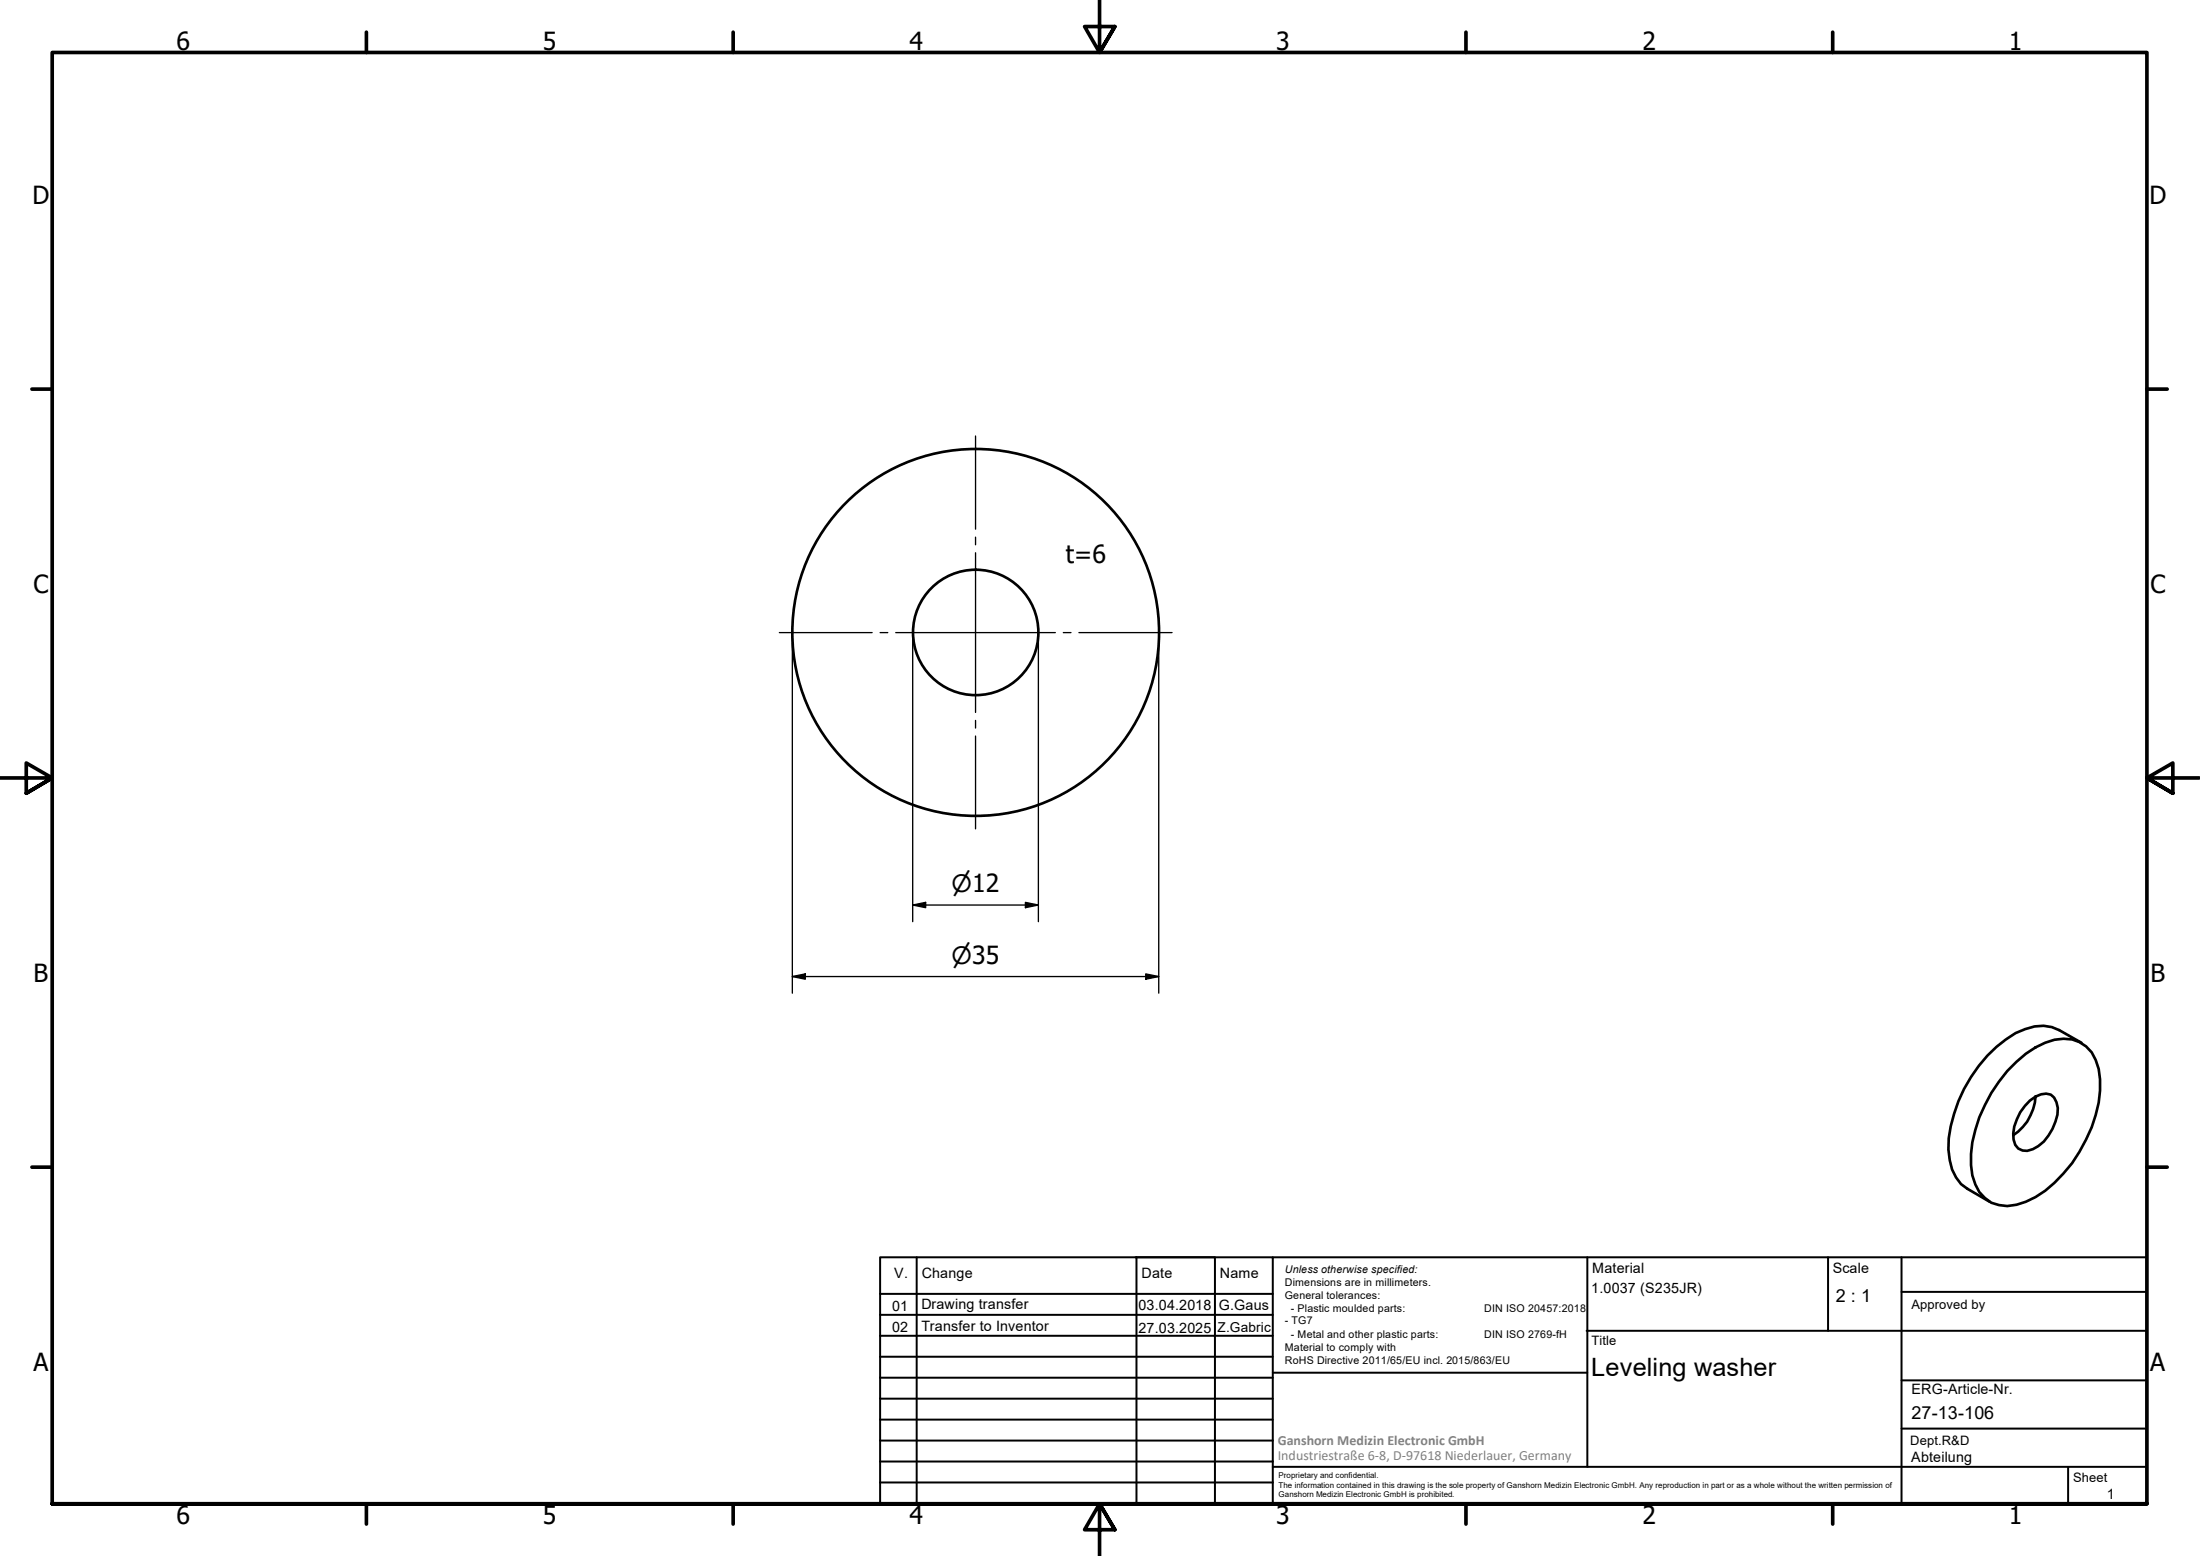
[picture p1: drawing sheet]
<svg xmlns="http://www.w3.org/2000/svg" width="420mm" height="297mm" viewBox="0 0 420 297" stroke-linecap="round" stroke-linejoin="round" font-family="sans-serif">
<!-- layer: Visible (ISO) -->
<g fill="none" stroke="#000" stroke-width=".51">
<path d="M397.5 199.1l-4.2-2.5a7.5 7.5 0 0 0-6.5-.1 20.4 20.4 0 0 0-8.9 7 27.1 27.1 0 0 0-5.8 15.9 9.7 9.7 0 0 0 2.4 6.6l1.2 .9 4.3 2.5M385.1 202.7a16.1 16.1 0 0 1 7.3-4.2 6.5 6.5 0 0 1 7.8 3.9 15.6 15.6 0 0 1 0 10.4 27 27 0 0 1-11.5 15.7 10 10 0 0 1-6.9 1.5 6.8 6.8 0 0 1-5.1-5.6 21.3 21.3 0 0 1 2.4-13.5 28.1 28.1 0 0 1 6-8.2zM387.7 210.1a4 4 0 0 1 4-1.1 4.1 4.1 0 0 1 .9 5.1 7.7 7.7 0 0 1-5.4 5.6 2.27 2.27 0 0 1-2.6-2.2 9.3 9.3 0 0 1 3.1-7.4zM388.7 209.3a9.7 9.7 0 0 1-4.2 7.4"/>
<circle cx="186.3" cy="120.7" r="12"/>
<circle cx="186.3" cy="120.7" r="35"/>
</g>
<!-- layer: Border (ISO) -->
<g fill="none" stroke="#000" stroke-width=".7">
<path d="M70 6.1v3.9M140 6.1v3.9M210 0v10l-2.9-4.9h5.8l-2.9 4.9 2.9-4.9M280 6.1v3.9M350 6.1v3.9M6.1 74.3h3.9M410 74.3h3.9M0 148.5h10l-5-2.8v5.7l5-2.9-5 2.9M420 148.5h-10l5-2.8v5.7l-5-2.9 5 2.9M6.1 222.8h3.9M410 222.8h3.9M10 287.1v-277.1h400v277.1h-400h400"/>
<path d="M70 287.1v3.8M140 287.1v3.8M212.9 292l-2.9-4.9 2.9 4.9h-5.8l2.9-4.9v9.9M280 287.1v3.8M350 287.1v3.8"/>
</g>
<!-- layer: TitleBlock -->
<g fill="none" stroke="#000" stroke-width=".38">
<path d="M168.1 251h75M168.1 247h75M168.1 255h75M168.1 259h75M175.1 240v47M216.9 240h15M217 240v47M232 240v47M243.1 240.1v46.9h-75v-47h241.9v47.1h-167M303 254h107M303.1 240v40M349.1 240v14"/>
<path d="M363.2 240v47.1M363.2 246.6h46.8M168.1 271h75M168.1 263h75M168.1 267h75M168.1 275h75M168.1 279h75M243.1 262.1h60M363.2 272.7h46.8M363.2 263.5h46.8M168.1 283h75M216.9 287h15"/>
<path d="M243.1 280h166.9M395 280.1v7"/>
</g>
<!-- layer: Dimension (ISO) -->
<path d="M151.3 120.9v68.7M174.3 120.9v55M198.3 120.9v55M221.3 120.9v68.7M174.3 172.8l2.5-.5v1zM174.3 172.8h24M195.8 172.3l2.5 .5-2.5 .5zM151.3 186.4l2.5-.5v1zM151.3 186.4h70M218.8 185.9l2.5 .5-2.5 .5z" fill="none" stroke="#000" stroke-width=".25"/>
<path d="M174.3 172.8l2.5-.5v1zM195.8 172.3l2.5 .5-2.5 .5zM151.3 186.4l2.5-.5v1zM218.8 185.9l2.5 .5-2.5 .5z" fill="#000"/>
<!-- layer: Center Mark (ISO) -->
<path d="M186.3 83.2v17.8M186.3 102.5v1.5M186.3 105.5v30.5M148.8 120.8h17.8M168.1 120.8h1.4M171.1 120.8h30.4M186.3 137.5v1.5M203.1 120.8h1.4M206.1 120.8h17.7M186.3 140.5v17.7" fill="none" stroke="#000" stroke-width=".25"/>
<g font-size="4.8">
<text x="33.7" y="9.6">6</text>
<text x="103.7" y="9.6">5</text>
<text x="173.7" y="9.6">4</text>
<text x="243.7" y="9.6">3</text>
<text x="313.7" y="9.6">2</text>
<text x="383.7" y="9.6">1</text>
<text x="6.2" y="38.9">D</text>
<text x="410.5" y="38.9">D</text>
<text x="203.6" y="107.5">t=6</text>
<text x="6.4" y="113.1">C</text>
<text x="410.7" y="113.1">C</text>
<text x="6.4" y="187.4">B</text>
<text x="410.7" y="187.4">B</text>
<text x="6.4" y="261.7">A</text>
<text x="303.9" y="262.6">Leveling washer</text>
<text x="410.7" y="261.7">A</text>
<text x="33.7" y="290.9">6</text>
<text x="103.7" y="290.9">5</text>
<text x="173.7" y="290.9">4</text>
<text x="243.7" y="290.9">3</text>
<text x="313.7" y="290.9">2</text>
<text x="383.7" y="290.9">1</text>
</g>
<g font-size="4.6">
<text x="181.7" y="170.4">⌀12</text>
<text x="181.7" y="184">⌀35</text>
</g>
<g font-size="3.4">
<text x="350.6" y="248.5">2 : 1</text>
<text x="365.1" y="270.9">27-13-106</text>
</g>
<g font-size="2.7">
<text x="170.8" y="244">V.</text>
<text x="176" y="244">Change</text>
<text x="218" y="244">Date</text>
<text x="233" y="244">Name</text>
<text x="304.1" y="243">Material</text>
<text x="350" y="243.1">Scale</text>
<text x="170.4" y="250.2">01</text>
<text x="176" y="249.9">Drawing transfer</text>
<text x="217.4" y="250">03.04.2018</text>
<text x="232.8" y="250">G.Gaus</text>
<text x="303.9" y="246.8">1.0037 (S235JR)</text>
<text x="170.4" y="254.3">02</text>
<text x="176" y="254">Transfer to Inventor</text>
<text x="217.4" y="254.4">27.03.2025</text>
<text x="365.1" y="266.1">ERG-Article-Nr.</text>
<text x="365" y="279">Abteilung</text>
<text x="402.3" y="286.2">1</text>
</g>
<g font-size="2.7" fill="#808080">
<text x="244" y="275.8">Ganshorn Medizin Electronic GmbH</text>
<text x="244" y="278.7">Industriestraße 6-8, D-97618 Niederlauer, Germany</text>
</g>
<text font-size="2.6" x="232.5" y="254.4">Z.Gabric</text>
<g font-size="2.5">
<text x="365.1" y="249.9">Approved by</text>
<text x="304" y="256.8">Title</text>
<text x="364.8" y="275.8">Dept.R&amp;D</text>
<text x="395.9" y="282.9">Sheet</text>
</g>
<g font-size="2">
<text x="245.4" y="242.9">Unless otherwise specified:</text>
<text x="245.4" y="245.4">Dimensions are in millimeters.</text>
<text x="245.4" y="247.9">General tolerances:</text>
<text x="246.5" y="250.4">- Plastic moulded parts:</text>
<text x="283.5" y="250.4">DIN ISO 20457:2018</text>
<text x="245.4" y="252.8">- TG7</text>
<text x="245.4" y="257.9">Material to comply with</text>
<text x="246.5" y="255.4">- Metal and other plastic parts:</text>
<text x="283.5" y="255.4">DIN ISO 2769-fH</text>
<text x="245.4" y="260.3">RoHS Directive 2011/65/EU incl. 2015/863/EU</text>
</g>
<g font-size="1.5">
<text x="244.2" y="282.2">Proprietary and confidential.</text>
<text x="244.2" y="284">The information contained in this drawing is the sole property of Ganshorn Medizin Electronic GmbH. Any reproduction in part or as a whole without the written permission of</text>
<text x="244.2" y="285.8">Ganshorn Medizin Electronic GmbH is prohibited.</text>
</g>
</svg>
